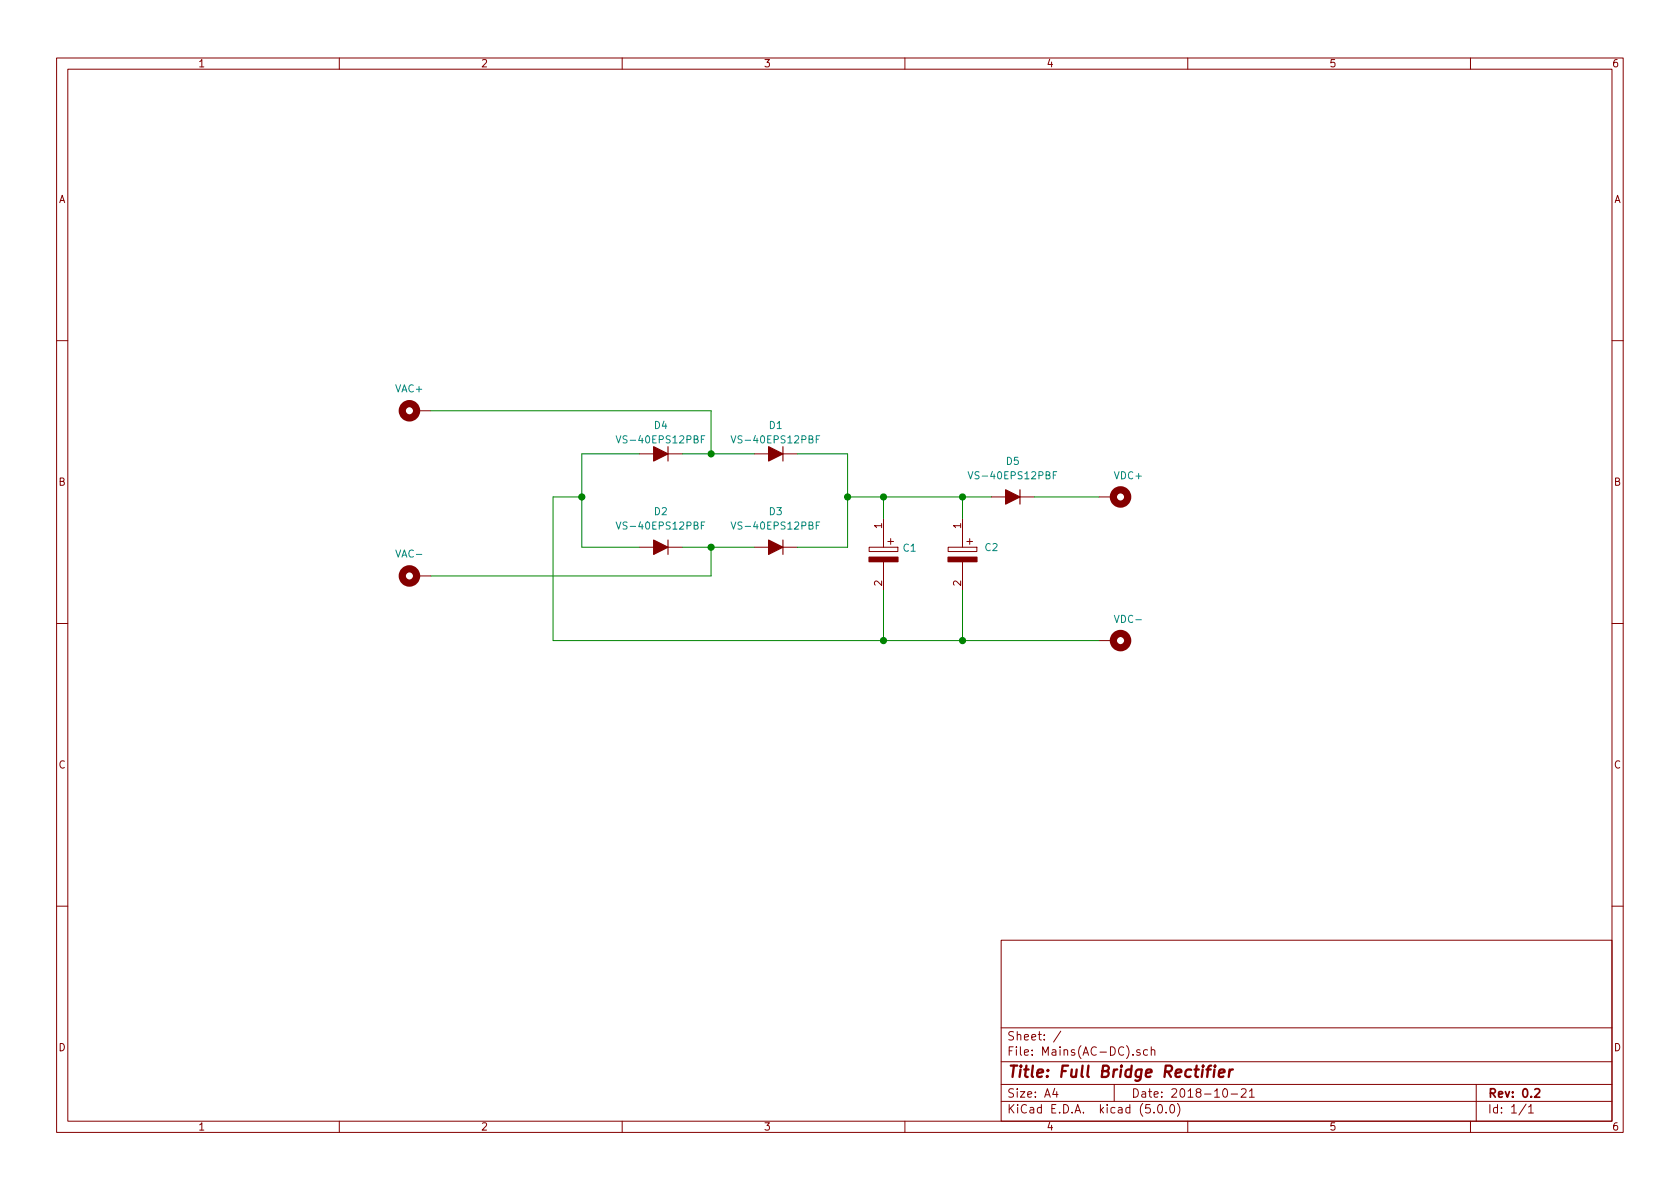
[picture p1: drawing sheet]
<svg xmlns="http://www.w3.org/2000/svg" width="297mm" height="210mm" viewBox="0 0 297 210" stroke-linecap="round" stroke-linejoin="round" font-family="sans-serif">
<g fill="none" stroke="#840000" stroke-width=".18">
<path d="M10 10.3h277v189.9h-277zM12 12.2h273v186.1h-273zM60 10.3v1.9M110 10.3v1.9M160 10.3v1.9M210 10.3v1.9M260 10.3v1.9M10 60.2h2M73.7 72.6h2.5M285 60.2h2M113 80.3h7.6M113 96.8h7.6"/>
<path d="M133.3 80.3h7.7M133.3 96.8h7.7M153.7 96.8h5v.7h-5zM156.2 91.7v5.1M156.2 99.3v5.1M157 95.8h1M157.5 95.2v1.1M167.6 96.8h5.1v.7h-5.1zM170.2 91.7v5.1M170.2 99.3v5.1M170.9 95.8h1.1M171.4 95.2v1.1"/>
<path d="M175.3 87.9h7.6M194.3 87.9h2.5M10 110.3h2M73.7 101.8h2.5M194.3 113.3h2.5M285 110.3h2M10 160.2h2M177 166.3h108v32h-108zM285 160.2h2M60 198.3v1.9M110 198.3v1.9M160 198.3v1.9"/>
<path d="M177 194.8h108M177 191.8h108M177 187.8h108M177 181.8h108M186.5 192.5l-.4 1h1M186.8 193v1M187.6 182.3l-1.3 2M197 191.8v3M201.5 185.7a.37 .37 0 0 0-.5 .1v.2l.5 .2 .1 .1-.2 .3-.4-.1M202.9 185.7l-.4-.1-.3 .3 .1 .6 .2 .1 .4-.1M203.6 185.7a.37 .37 0 0 1 .6 .1v.8M203.6 185.1v1.5"/>
<path d="M204 196.7v.1M204.8 195.5l.4-.2a.94 .94 0 0 1 0 1.5 .79 .79 0 0 1-.4-1.3zM206.2 196.7v.1M207 195.4l.3-.1a.94 .94 0 0 1 0 1.5 .82 .82 0 0 1-.3-1.4zM208.2 195.1a1.71 1.71 0 0 1 0 2.3M210 198.3v1.9M216.3 192.7l.4-.2a.94 .94 0 0 1 0 1.5 .79 .79 0 0 1-.4-1.3zM217.7 193.5h1.1M219.5 192.7l.2-.2h.3l.3 .2v.3v.2l-.9 .8h.9M220.9 193l.4-.5v1.5M220.9 194h.9M260 198.3v1.9"/>
<path d="M261 191.8v6.5M269.8 195.2l-1.2 2M270.3 195.8l.4-.5v1.5M270.3 196.8h.8"/>
</g>
<path d="M271.4 192.7l.2-.2h.4l.2 .5-.9 1h.9" fill="none" stroke="#840000" stroke-width=".3"/>
<path d="M213.3 189.1h.8M214.1 188.4l-.3 .1-.2 .2-.2 1.7M214.7 189.1l-.1 1.3M214.8 188.4v.2M215.5 189.8l1-.2v-.4h-.8l-.2 1 .2 .2 .6-.1M217.4 189.1l-.2 1.3M218 189.1a.54 .54 0 0 0-.6 .4" fill="none" stroke="#840000" stroke-width=".41"/>
<g fill="#840000" stroke="#840000" stroke-width=".25">
<path d="M153.7 98.5h5v.8h-5z"/>
<path d="M167.6 98.5h5.1v.8h-5.1z"/>
</g>
<path d="M118.1 79v2.5M138.4 79v2.5M118.1 95.5v2.5M138.4 95.5v2.5M180.3 86.6v2.5" fill="none" stroke="#840000" stroke-width=".2"/>
<g fill="#840000" stroke="#840000" stroke-width=".2">
<path d="M115.6 79l2.5 1.3-2.5 1.2z"/>
<path d="M135.9 79l2.5 1.3-2.5 1.2z"/>
<path d="M115.6 95.5l2.5 1.3-2.5 1.2z"/>
<path d="M135.9 95.5l2.5 1.3-2.5 1.2z"/>
<path d="M177.8 86.6l2.5 1.3-2.5 1.2z"/>
</g>
<g fill="none" stroke="#008484" stroke-width=".18">
<path d="M108.9 77.1l.5 1.2 .4-1.2M124 77.7h.4M124.6 77.1h-.6v1.2M129.3 77.1l.4 1.2 .4-1.2M144.3 77.7h.4M144.9 77.1h-.6v1.2M108.9 92.3l.5 1.3 .4-1.3M124 92.9h.4M124.6 92.3h-.6v1.3M129.3 92.3l.4 1.3 .4-1.3M144.3 92.9h.4M144.9 92.3h-.6v1.3"/>
<path d="M171.2 83.4l.4 1.3 .4-1.3M186.2 84h.4M186.8 83.4h-.6v1.3"/>
</g>
<g fill="none" stroke="#840000" stroke-width="1.3">
<circle cx="72.4" cy="72.6" r="1.27"/>
<circle cx="198.1" cy="87.9" r="1.27"/>
<circle cx="72.4" cy="101.8" r="1.27"/>
<circle cx="198.1" cy="113.3" r="1.27"/>
</g>
<g fill="none" stroke="#008400" stroke-width=".18">
<path d="M76.2 72.6h49.5v7.7M102.9 87.9h-5.1v25.4h96.5M113 80.3h-10.1v16.5h10.1M120.6 80.3h12.7M120.6 96.8h12.7M125.7 96.8v5h-49.5M141 80.3h8.9v16.5h-8.9M149.9 87.9h25.4M156.2 87.9v3.8M170.2 87.9v3.8M182.9 87.9h11.4M156.2 104.4v8.9"/>
<path d="M170.2 104.4v8.9"/>
</g>
<g fill="#008400" stroke="#008400" stroke-width=".25">
<circle cx="125.7" cy="80.3" r=".51"/>
<circle cx="125.7" cy="96.8" r=".51"/>
<circle cx="149.9" cy="87.9" r=".51"/>
<circle cx="156.2" cy="87.9" r=".51"/>
<circle cx="156.2" cy="113.3" r=".51"/>
<circle cx="170.2" cy="113.3" r=".51"/>
<circle cx="170.2" cy="87.9" r=".51"/>
<circle cx="102.9" cy="87.9" r=".51"/>
</g>
<text font-size="2.8" fill="#840000" x="178" y="190.5">Title: Full Bridge Rectifier</text>
<g font-size="2.1" fill="#840000">
<text x="178" y="184">Sheet: /</text>
<text x="178" y="186.7">File: Mains(AC-DC).sch</text>
<text x="178" y="196.9">KiCad E.D.A. kicad (5.0.0)</text>
<text x="178" y="194.1">Size: A4</text>
<text x="200" y="194.1">Date: 2018-10-21</text>
<text x="263" y="194.1">Rev: 0.2</text>
<text x="263" y="196.9">Id: 1/1</text>
</g>
<g font-size="1.8" fill="#840000">
<text x="35" y="11.9">1</text>
<text x="85" y="11.9">2</text>
<text x="135" y="11.9">3</text>
<text x="185" y="11.9">4</text>
<text x="235" y="11.9">5</text>
<text x="285" y="11.9">6</text>
<text x="10.4" y="35.9">A</text>
<text x="285.4" y="35.9">A</text>
<text x="10.4" y="85.9">B</text>
<text x="285.4" y="85.9">B</text>
<text x="156" y="93.4" transform="rotate(-90 156 93.4)">1</text>
<text x="169.9" y="93.4" transform="rotate(-90 169.9 93.4)">1</text>
<text x="156" y="103.6" transform="rotate(-90 156 103.6)">2</text>
<text x="169.9" y="103.6" transform="rotate(-90 169.9 103.6)">2</text>
<text x="10.4" y="135.9">C</text>
<text x="285.4" y="135.9">C</text>
<text x="10.4" y="185.9">D</text>
<text x="285.4" y="185.9">D</text>
<text x="35" y="199.9">1</text>
<text x="85" y="199.9">2</text>
<text x="135" y="199.9">3</text>
<text x="185" y="199.9">4</text>
<text x="235" y="199.9">5</text>
<text x="285" y="199.9">6</text>
</g>
<g font-size="1.8" fill="#008484">
<text x="70" y="69.4">VAC+</text>
<text x="115.7" y="75.9">D4</text>
<text x="136" y="75.9">D1</text>
<text x="109.8" y="78.4">VS-40EPS12PBF</text>
<text x="130.1" y="78.4">VS-40EPS12PBF</text>
<text x="178" y="82.2">D5</text>
<text x="172.1" y="84.8">VS-40EPS12PBF</text>
<text x="197.1" y="84.8">VDC+</text>
<text x="109.8" y="93.6">VS-40EPS12PBF</text>
<text x="115.7" y="91.1">D2</text>
<text x="130.1" y="93.6">VS-40EPS12PBF</text>
<text x="136" y="91.1">D3</text>
<text x="70.2" y="98.6">VAC-</text>
<text x="159.7" y="97.6">C1</text>
<text x="174.2" y="97.5">C2</text>
<text x="197.4" y="110.2">VDC-</text>
</g>
</svg>
